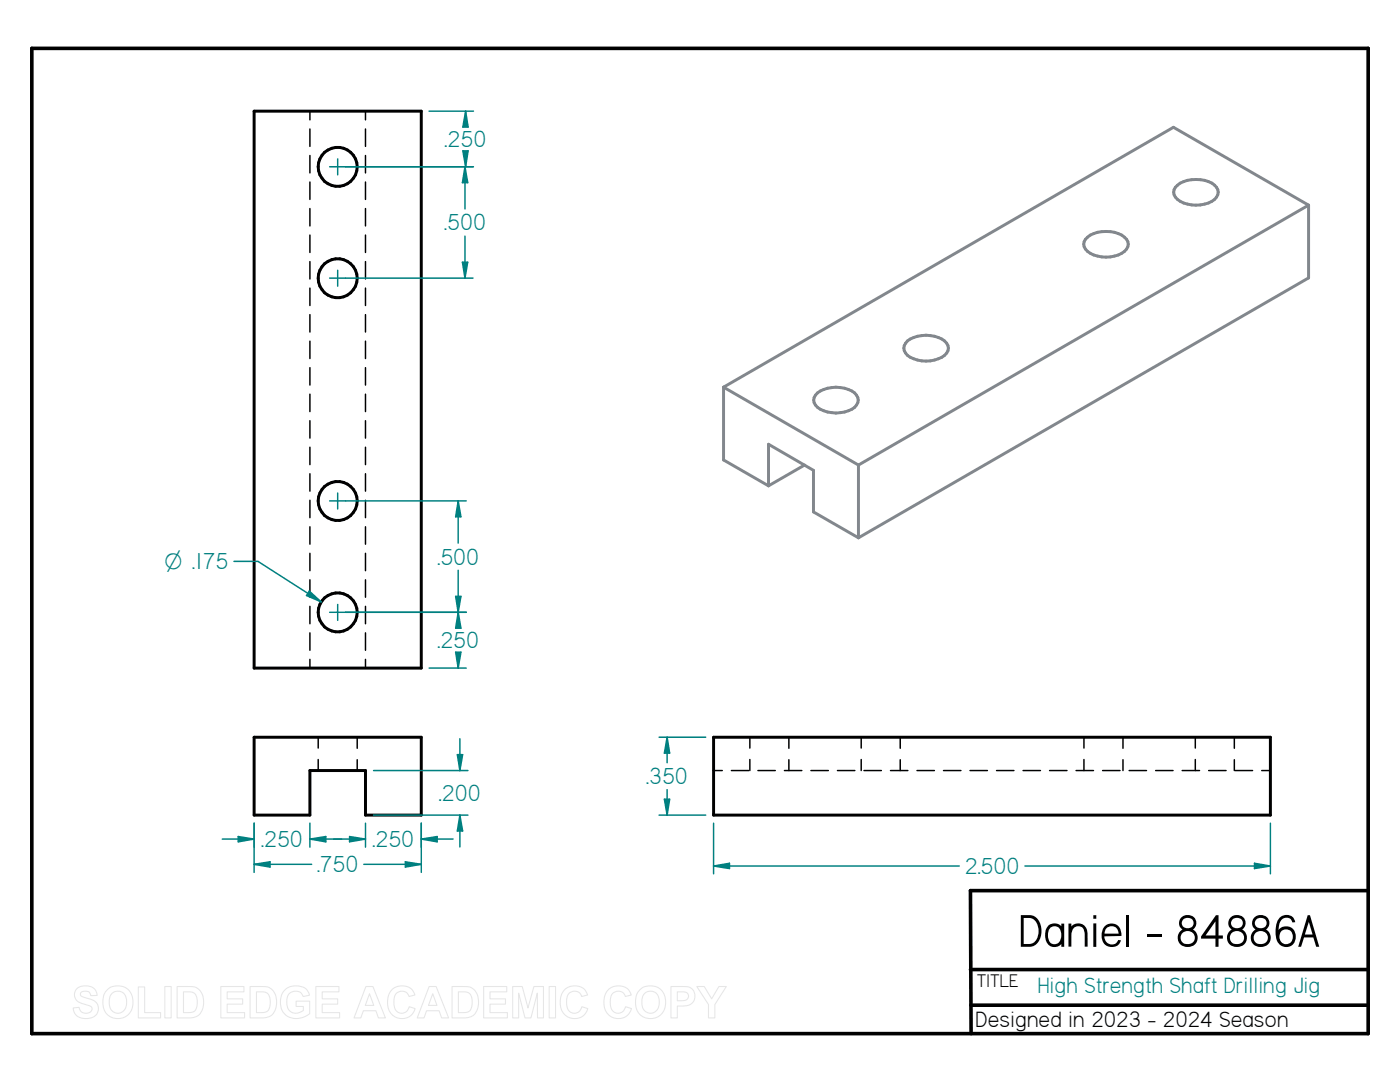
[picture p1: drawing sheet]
<svg xmlns="http://www.w3.org/2000/svg" width="279mm" height="216mm" viewBox="0 0 279 216" stroke-linecap="round" stroke-linejoin="round" font-family="sans-serif">
<path d="M6.3 9.7h266.7l.1 196.5h-266.8zM273 177.7h-79.3l.1 28.5M193.7 193.5h79.3M193.8 200.6h79.2" fill="none" stroke="#000" stroke-width=".72"/>
<g fill="none" stroke="#000" stroke-width=".59">
<path d="M50.7 22.2h33.4v111.1h-33.4zM50.7 147.1h33.4v15.5h-11.2v-8.8h-11.1v8.8h-11.1zM142.4 147.1h111.1v15.5h-111.1z"/>
<circle cx="67.4" cy="33.3" r="3.9"/>
<circle cx="67.4" cy="55.5" r="3.9"/>
<circle cx="67.4" cy="100" r="3.9"/>
<circle cx="67.4" cy="122.2" r="3.9"/>
</g>
<g fill="none" stroke="#000" stroke-width=".3">
<path d="M61.8 22.2v1.7M61.8 25.7v3.5M61.8 31v3.5M61.8 36.3v3.5M72.9 22.2v1.7M72.9 25.7v3.5M72.9 31v3.5M72.9 36.3v3.5M61.8 41.6v3.5M61.8 46.9v3.5M61.8 52.2v3.5M61.8 57.5v3.5"/>
<path d="M72.9 41.6v3.5M72.9 46.9v3.5M72.9 52.2v3.5M72.9 57.5v3.5M61.8 62.8v3.5M61.8 68.1v3.4M61.8 73.4v3.4M61.8 78.7v3.4M72.9 62.8v3.5M72.9 68.1v3.4M72.9 73.4v3.4M72.9 78.7v3.4"/>
<path d="M61.8 83.9v3.5M61.8 89.2v3.5M61.8 94.5v3.5M61.8 99.8v3.5M72.9 83.9v3.5M72.9 89.2v3.5M72.9 94.5v3.5M72.9 99.8v3.5M61.8 105.1v3.5M61.8 110.4v3.5M61.8 115.7v3.5M72.9 105.1v3.5"/>
<path d="M72.9 110.4v3.5M72.9 115.7v3.5M61.8 121v3.5M61.8 126.3v3.5M61.8 131.6v1.7M72.9 121v3.5M72.9 126.3v3.5M72.9 131.6v1.7M63.5 147.1v2.2M63.5 151.6v2.2M71.3 147.1v2.2M71.3 151.6v2.2"/>
<path d="M142.4 153.8h1.7M146 153.8h3.4M149.6 147.1v2.2M149.6 151.6v2.2M151.3 153.8h3.4M156.5 153.8h3.5M157.4 147.1v2.2M157.4 151.6v2.2M161.8 153.8h3.5M167.1 153.8h3.5M171.9 147.1v2.2M171.9 151.6v2.2"/>
<path d="M172.4 153.8h3.5M177.7 153.8h3.5M179.7 147.1v2.2M179.7 151.6v2.2M183 153.8h3.5M188.3 153.8h3.5M193.6 153.8h3.5M198.9 153.8h3.5M204.2 153.8h3.4M209.5 153.8h3.4M214.8 153.8h3.4M216.3 147.1v2.2"/>
<path d="M216.3 151.6v2.2M220 153.8h3.5M224.1 147.1v2.2M224.1 151.6v2.2M225.3 153.8h3.5M230.6 153.8h3.5M235.9 153.8h3.5M238.5 147.1v2.2M238.5 151.6v2.2M241.2 153.8h3.5M246.3 147.1v2.2M246.3 151.6v2.2"/>
<path d="M246.5 153.8h3.5M251.8 153.8h1.7"/>
</g>
<path d="M234.6 37.4a6.1 6.1 0 0 1 6.6-1.2 2.28 2.28 0 0 1 1.8 2.7 4 4 0 0 1-3.4 2 5.9 5.9 0 0 1-5-1.6 1.57 1.57 0 0 1 0-1.9zM216.6 47.8a6 6 0 0 1 6.6-1.2 2.27 2.27 0 0 1 1.9 2.6 5 5 0 0 1-5.2 2.1 4.1 4.1 0 0 1-3.5-2.1v-1zM261.2 40.9v14.6l-89.9 51.8M261.2 40.9l-89.9 51.9M261.2 40.9l-27-15.5-89.8 51.9M144.4 77.3l26.9 15.5M144.4 77.3v14.5l9 5.1M163.2 78.4a6.6 6.6 0 0 1 7.4 0 1.88 1.88 0 0 1-.6 3.3 6.7 6.7 0 0 1-6.8-.4 1.74 1.74 0 0 1 0-2.9zM181.1 68a6.6 6.6 0 0 1 7.4 0 1.84 1.84 0 0 1 .7 1.8 1.84 1.84 0 0 1-1.2 1.5 6.7 6.7 0 0 1-6.9-.4 1.8 1.8 0 0 1 0-2.9zM153.4 96.9v-8.3l8.9 5.3v8.3l9 5.1M160.6 92.8l-7.2 4.1M171.3 92.8v14.5" fill="none" stroke="#82878d" stroke-width=".59"/>
<path d="M142.4 164.3v10.1M250.4 172.3l3.1 .5-3.1 .5zM253.5 164.3v10.1" fill="none" stroke="#008080" stroke-width=".3"/>
<path d="M250.4 172.3l3.1 .5-3.1 .5z" fill="#008080"/>
<path d="M142.4 172.8l3.2-.5v1z" fill="none" stroke="#008080" stroke-width=".3"/>
<path d="M142.4 172.8l3.2-.5v1z" fill="#008080"/>
<path d="M131.5 147.1h9.3M132.6 159.5h1l-.5 3.1zM131.5 162.6h9.3M142.4 172.8h49M204.6 172.8h48.9" fill="none" stroke="#008080" stroke-width=".3"/>
<path d="M132.6 159.5h1l-.5 3.1z" fill="#008080"/>
<path d="M133.1 147.1l.5 3.2h-1z" fill="none" stroke="#008080" stroke-width=".3"/>
<path d="M133.1 147.1l.5 3.2h-1z" fill="#008080"/>
<path d="M133.1 147.1v5.1M133.1 157.6v5M72.9 164.3v4.7M84.1 164.3v4.7M84.1 167.4l3.1-.5v1.1z" fill="none" stroke="#008080" stroke-width=".3"/>
<path d="M84.1 167.4l3.1-.5v1.1z" fill="#008080"/>
<path d="M69.8 166.9l3.1 .5-3.1 .6z" fill="none" stroke="#008080" stroke-width=".3"/>
<path d="M69.8 166.9l3.1 .5-3.1 .6z" fill="#008080"/>
<path d="M47.5 166.9l3.2 .5-3.2 .6zM50.7 164.3v4.7M61.8 164.3v4.7M66.6 167.4h6.3M84.1 167.4h6.3" fill="none" stroke="#008080" stroke-width=".3"/>
<path d="M47.5 166.9l3.2 .5-3.2 .6z" fill="#008080"/>
<path d="M61.8 167.4l3.2-.5v1.1z" fill="none" stroke="#008080" stroke-width=".3"/>
<path d="M61.8 167.4l3.2-.5v1.1z" fill="#008080"/>
<path d="M44.4 167.4h6.3M50.7 172.5l3.2-.5v1zM50.7 164.3v9.8M61.8 167.4h6.4M84.1 164.3v9.8" fill="none" stroke="#008080" stroke-width=".3"/>
<path d="M50.7 172.5l3.2-.5v1z" fill="#008080"/>
<path d="M80.9 172l3.2 .5-3.2 .5z" fill="none" stroke="#008080" stroke-width=".3"/>
<path d="M80.9 172l3.2 .5-3.2 .5z" fill="#008080"/>
<path d="M46.7 112h4.8l12.6 8.1M61.7 117.9l2.4 2.2-2.9-1.3zM50.7 172.5h11.5M72.6 172.5h11.5" fill="none" stroke="#008080" stroke-width=".3"/>
<path d="M61.7 117.9l2.4 2.2-2.9-1.3z" fill="#008080"/>
<path d="M69 122.2h24M85.6 133.3h7.4M90.9 130.1h1.1l-.6 3.2z" fill="none" stroke="#008080" stroke-width=".3"/>
<path d="M90.9 130.1h1.1l-.6 3.2z" fill="#008080"/>
<path d="M91.4 122.2l.6 3.1h-1.1z" fill="none" stroke="#008080" stroke-width=".3"/>
<path d="M91.4 122.2l.6 3.1h-1.1z" fill="#008080"/>
<path d="M69 99.9h24M90.9 119h1.1l-.6 3.2zM69 122.2h24M91.4 122.2v2.9M91.4 130.4v2.9" fill="none" stroke="#008080" stroke-width=".3"/>
<path d="M90.9 119h1.1l-.6 3.2z" fill="#008080"/>
<path d="M91.4 99.9l.6 3.2h-1.1z" fill="none" stroke="#008080" stroke-width=".3"/>
<path d="M91.4 99.9l.6 3.2h-1.1z" fill="#008080"/>
<path d="M65.8 33.3h28.7M67.4 31.7v3.2M85.6 22.2h8.9M92.4 30.1h1l-.5 3.2zM65.8 55.5h3.2M67.4 53.9v3.2M65.8 99.9h3.2M67.4 98.4v3.2M91.4 99.9v8.5M91.4 113.8v8.4M65.8 122.2h3.2M67.4 120.6v3.2" fill="none" stroke="#008080" stroke-width=".3"/>
<path d="M92.4 30.1h1l-.5 3.2z" fill="#008080"/>
<path d="M92.9 22.2l.5 3.2h-1z" fill="none" stroke="#008080" stroke-width=".3"/>
<path d="M92.9 22.2l.5 3.2h-1z" fill="#008080"/>
<path d="M69 33.3h25.4M92.9 22.2v2.8M92.9 30.4v2.9M69 55.5h25.4M92.3 52.3h1l-.5 3.2z" fill="none" stroke="#008080" stroke-width=".3"/>
<path d="M92.3 52.3h1l-.5 3.2z" fill="#008080"/>
<path d="M92.8 33.3l.5 3.1h-1z" fill="none" stroke="#008080" stroke-width=".3"/>
<path d="M92.8 33.3l.5 3.1h-1z" fill="#008080"/>
<path d="M92.8 33.3v8.4M92.8 47.1v8.4M74.5 153.8h18.9M74.5 162.6h18.9M91.8 162.6l.5 3.2h-1z" fill="none" stroke="#008080" stroke-width=".3"/>
<path d="M91.8 162.6l.5 3.2h-1z" fill="#008080"/>
<path d="M91.3 150.6h1l-.5 3.2z" fill="none" stroke="#008080" stroke-width=".3"/>
<path d="M91.3 150.6h1l-.5 3.2z" fill="#008080"/>
<path d="M91.8 147.4v6.4M91.8 162.6v6.4" fill="none" stroke="#008080" stroke-width=".3"/>
<g fill="none" stroke="#e6e6e6" stroke-width=".21">
<path d="M15.4 197.2a2.92 2.92 0 0 1 3.6 .3l.4 1.1-1.3 .1a1.15 1.15 0 0 0-.9-.9 1.15 1.15 0 0 0-1.1 .4v.3a3.3 3.3 0 0 0 2 .9 1.94 1.94 0 0 1 1.5 2.2 1.94 1.94 0 0 1-2.1 1.6 2.34 2.34 0 0 1-2.9-2.1l1.2-.1a1.33 1.33 0 0 0 1.2 1.2 1.33 1.33 0 0 0 1.4-.9 1.25 1.25 0 0 0-1.2-.8 2.31 2.31 0 0 1-2.3-2l.1-.6zM21.4 197.5a3.1 3.1 0 0 1 3.7-.4 3.1 3.1 0 0 1 1.4 3.5 3 3 0 0 1-3.5 2.6 3 3 0 0 1-2.5-3.7l.3-1.1zM22.5 198.1a1.79 1.79 0 0 1 2 0 1.79 1.79 0 0 1 .8 1.8 1.77 1.77 0 0 1-1 2.1 1.77 1.77 0 0 1-2.2-.6 3.1 3.1 0 0 1 .4-3.3zM27.6 196.9h1.3v5.2h3.1v1h-4.4zM32.9 196.8h1.3v6.3h-1.3zM35.3 196.8h2.4a2.7 2.7 0 0 1 2.9 3.2 2.67 2.67 0 0 1-2.9 3.1h-2.4zM36.6 197.9a2.7 2.7 0 0 1 2.4 .5 3.1 3.1 0 0 1-.3 3.4l-.8 .2-1.3 .1zM44.1 196.8h4.6v1.1h-3.4v1.4h3.1v1.1h-3.1v1.7h3.5v1h-4.7zM49.9 196.8h2.3a2.7 2.7 0 0 1 3 3.2 2.67 2.67 0 0 1-2.9 3.1h-2.4zM51.2 197.9a2.7 2.7 0 0 1 2.4 .5 3.1 3.1 0 0 1-.3 3.4l-.8 .2-1.3 .1zM56.9 197.5a3.5 3.5 0 0 1 4.3 0l.6 1.1-1.3 .2a1.68 1.68 0 0 0-1.8-1 1.68 1.68 0 0 0-1.4 1.6 2.21 2.21 0 0 0 1.3 2.7h1l.9-.5v-.8h-1.4v-1h2.7v2.5a3.7 3.7 0 0 1-5.3-.3 3.8 3.8 0 0 1 .4-4.5zM63 196.8h4.6v1.1h-3.3v1.4h3.1v1.1h-3.1v1.7h3.5v1h-4.8z"/>
<path d="M73 196.8h1.4l2.5 6.3h-1.4l-.5-1.4h-2.5l-.5 1.4h-1.3zM73.7 198.3l.9 2.3h-1.7zM78.1 197.6a2.76 2.76 0 0 1 4.7 .9l-1.2 .3a1.53 1.53 0 0 0-1.7-1 1.53 1.53 0 0 0-1.3 1.6 2.22 2.22 0 0 0 1.2 2.8 1.51 1.51 0 0 0 1.9-1.3l1.1 .4a2.83 2.83 0 0 1-3.3 1.9 2.83 2.83 0 0 1-2.2-3.2 3.6 3.6 0 0 1 .8-2.4zM85.6 196.8h1.4l2.5 6.3h-1.4l-.5-1.4h-2.5l-.5 1.4h-1.3zM86.4 198.3l.8 2.3h-1.7zM90.2 196.8h2.3a2.7 2.7 0 0 1 3 3.2 2.67 2.67 0 0 1-2.9 3.1h-2.4zM91.5 197.9a2.7 2.7 0 0 1 2.4 .5 3.1 3.1 0 0 1-.3 3.4l-.8 .2-1.3 .1zM96.5 196.8h4.6v1.1h-3.3v1.4h3.1v1.1h-3.1v1.7h3.5v1h-4.8zM102.3 196.8h1.9l1.2 4.3 1.2-4.3h1.9v6.3h-1.2l-.1-4.9-1.2 4.9h-1.2l-1.3-4.9v4.9h-1.2zM109.6 196.8h1.3v6.3h-1.3zM112.6 197.6a2.76 2.76 0 0 1 4.7 .9l-1.2 .3a1.53 1.53 0 0 0-1.8-1 1.53 1.53 0 0 0-1.2 1.6 2.22 2.22 0 0 0 1.2 2.8 1.51 1.51 0 0 0 1.8-1.3l1.2 .4a2.83 2.83 0 0 1-3.3 1.9 2.83 2.83 0 0 1-2.2-3.2 3.6 3.6 0 0 1 .8-2.4zM121.3 197.6a2.76 2.76 0 0 1 4.7 .9l-1.2 .3a1.53 1.53 0 0 0-1.7-1 1.53 1.53 0 0 0-1.3 1.6 2.22 2.22 0 0 0 1.2 2.8 1.51 1.51 0 0 0 1.8-1.3l1.2 .4a2.83 2.83 0 0 1-3.3 1.9 2.83 2.83 0 0 1-2.2-3.2 3.6 3.6 0 0 1 .8-2.4z"/>
<path d="M127.7 197.5a3.1 3.1 0 0 1 3.7-.4 3.1 3.1 0 0 1 1.4 3.5 3 3 0 0 1-3.5 2.6 3 3 0 0 1-2.5-3.7l.3-1.1zM128.8 198.1a1.79 1.79 0 0 1 2 0 1.79 1.79 0 0 1 .8 1.8 1.77 1.77 0 0 1-1 2.1 1.77 1.77 0 0 1-2.2-.6 3.1 3.1 0 0 1 .4-3.3zM133.9 196.8h2a2.34 2.34 0 0 1 2.6 1 2.02 2.02 0 0 1-.2 2.1 2.02 2.02 0 0 1-1.9 .8h-1.2v2.4h-1.3zM135.2 197.9h.6a1.21 1.21 0 0 1 1.6 .9 1.15 1.15 0 0 1-1.6 .9h-.6zM139.1 196.8h1.4l1.5 2.5 1.5-2.5h1.4l-2.2 3.6v2.7h-1.3v-2.7z"/>
</g>
<text font-size="10" x="203.3" y="188.8">Daniel - 84886A</text>
<g font-size="5.2" fill="#008080">
<text x="88.7" y="29.3">.250</text>
<text x="88.6" y="46">.500</text>
<text x="87.3" y="112.6">.500</text>
<text x="87.3" y="129.3">.250</text>
<text x="87.6" y="159.8">.200</text>
<text x="128.9" y="156.5">.350</text>
<text x="52.1" y="169">.250</text>
<text x="74.3" y="169">.250</text>
<text x="63.3" y="174.1">.750</text>
<text x="192.5" y="174.4">2.500</text>
</g>
<text font-size="5" fill="#008080" x="207.1" y="198.1">High Strength Shaft Drilling Jig</text>
<text font-size="5" x="194.7" y="204.9">Designed in 2023 - 2024 Season</text>
<text font-size="4.9" fill="#008080" x="32.9" y="113.6">O .175</text>
<text font-size="4.1" x="194.9" y="196.9">TITLE</text>
</svg>
